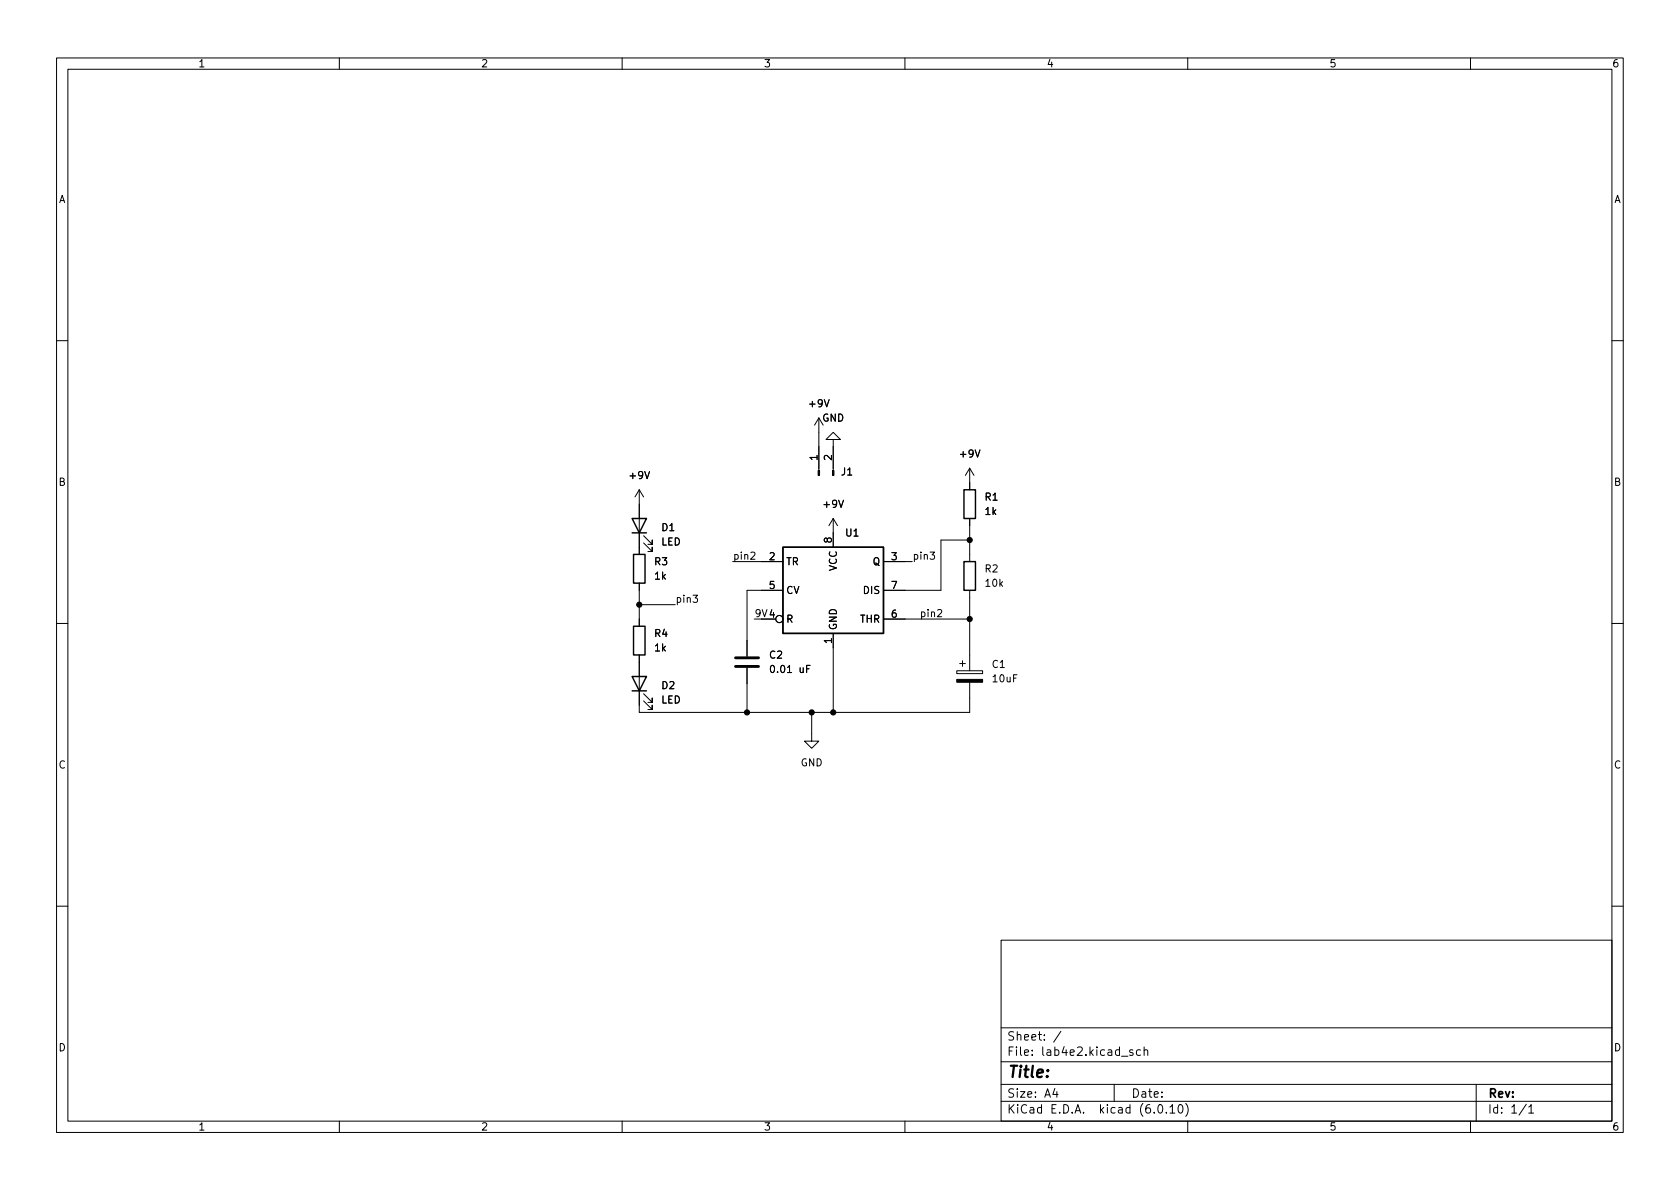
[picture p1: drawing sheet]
<svg xmlns="http://www.w3.org/2000/svg" width="297mm" height="210mm" viewBox="0 0 297 210" stroke-linecap="round" stroke-linejoin="round" font-family="sans-serif">
<g fill="none" stroke="#000" stroke-width=".18">
<path d="M10 10.2h277v190.1h-277zM12 12.2h273v186.1h-273zM60 10.2v2M110 10.2v2M160 10.2v2M210 10.2v2M260 10.2v2M10 60.2h2M144.8 73.9v9.3M144.8 73.9l-.8 1.3M144.8 73.9l.7 1.3M147.3 77.7h1.3l-1.3-1.3-1.3 1.3h1.3v5.5"/>
<path d="M285 60.2h2M113 86.6v11.4M113 86.6l-.7 1.3M113 86.6l.8 1.3M113.8 96l1.5 1.5v-.7v.7h-.7M113.8 94.7l1.5 1.6v-.8v.8h-.7M129.5 99.3h8.9M132.8 97.7l.4-.1 .3 .4-.8 .9h.8M147.3 91.7v5.1M147.3 91.7l-.7 1.3M147.3 91.7l.8 1.3M156.2 99.3h5.1"/>
<path d="M164.5 97.6h.7l-.4 .5 .4 .1v.6l-.2 .1-.5-.1M171.4 82.8v3.8M171.4 91.7v7.6M171.4 95.5h-5v8.9h-10.2M171.4 82.8l-.7 1.3M171.4 82.8l.8 1.3M10 110.2h2M113 115.8v10.2h58.4v-5.4M113 103.1v7.6M113 106.9h6.4M122.5 105.2h.8l-.4 .5 .4 .2v.5l-.2 .1-.6-.1M132.1 118.1v7.9"/>
<path d="M138.4 104.4h-6.3v11.7M143.2 117.7h-.6v1.2M147.3 112v14M156.2 109.5h15.2M165.8 107.9l.5-.1 .2 .4-.8 .9h.8M169.2 118.6h4.5v.5h-4.5zM169.7 117.3h1M170.2 116.8v1.1M171.4 104.4v14.2M285 110.2h2M113.8 123.9l1.5 1.6v-.8v.8h-.7M113.8 122.7l1.5 1.5v-.8v.8h-.7"/>
<path d="M143.5 126v5.1h1.3l-1.3 1.2-1.3-1.2h1.3M10 160.2h2M177 166.3h108v32h-108zM285 160.2h2M60 198.3v2M110 198.3v2M160 198.3v2M177 194.8h108M177 191.8h108M177 187.8h108M177 181.8h108M186.5 192.5l-.4 1h1"/>
<path d="M186.9 193v1M187.6 182.4l-1.3 1.9M197 191.8v3M198.3 186.8h1.1M200.3 185.7l-.4-.1-.2 .2 .1 .3 .5 .1v.4h-.6M201.6 185.7l-.4-.1-.3 .3v.4l.2 .3h.5M202.3 185.8l.2-.2 .4 .1v.9M202.3 185.1v1.5M204.9 195.4l.2-.1a.81 .81 0 0 1 .6 .7 .81 .81 0 0 1-.3 .8h-.2a.81 .81 0 0 1-.6-.6 .81 .81 0 0 1 .3-.8zM206.2 196.7v.1M206.9 195.8l.4-.5v1.5M206.9 196.8h.8"/>
<path d="M208.5 195.4l.1-.1a.81 .81 0 0 1 .6 .7 .81 .81 0 0 1-.3 .8h-.1a.81 .81 0 0 1-.6-.6 .81 .81 0 0 1 .3-.8zM209.6 195.1a1.72 1.72 0 0 1 0 2.3M210 198.3v2M260 198.3v2M261 191.8v6.5M269.9 195.3l-1.3 1.9M270.3 195.8l.4-.5v1.5M270.3 196.8h.9"/>
<circle cx="137.8" cy="109.5" r=".63"/>
</g>
<path d="M130 117.9h4.1M130 116.3h4.1" fill="none" stroke="#000" stroke-width=".51"/>
<path d="M111.8 91.7h2.5l-1.3 2.5zM111.8 94.2h2.5M112 98h2v5.1h-2zM138.4 96.8h17.8v15.2h-17.8zM170.4 86.6h2.1v5.1h-2.1zM170.4 99.3h2.1v5.1h-2.1zM111.8 119.6h2.5l-1.3 2.6zM112 110.7h2v5.1h-2zM111.8 122.2h2.5" fill="none" stroke="#000" stroke-width=".25"/>
<g fill="#000" stroke="#000" stroke-width=".18">
<path d="M144.7 83.2h.2v.9h-.2zM147.2 83.2h.2v.9h-.2zM169.2 120.1h4.5v.5h-4.5z"/>
<circle cx="171.4" cy="95.5" r=".46"/>
<circle cx="113" cy="106.9" r=".46"/>
<circle cx="171.4" cy="109.5" r=".46"/>
<circle cx="132.1" cy="126" r=".46"/>
<circle cx="143.5" cy="126" r=".46"/>
<circle cx="147.3" cy="126" r=".46"/>
</g>
<text font-size="2.8" x="178" y="190.6">Title:</text>
<g font-size="2.1">
<text x="178" y="184">Sheet: /</text>
<text x="178" y="186.7">File: lab4e2.kicad_sch</text>
<text x="178" y="196.9">KiCad E.D.A. kicad (6.0.10)</text>
<text x="178" y="194.1">Size: A4</text>
<text x="200" y="194.1">Date:</text>
<text x="263" y="194.1">Rev:</text>
<text x="263" y="196.9">Id: 1/1</text>
</g>
<g font-size="1.8">
<text x="35" y="11.9">1</text>
<text x="85" y="11.9">2</text>
<text x="135" y="11.9">3</text>
<text x="185" y="11.9">4</text>
<text x="235" y="11.9">5</text>
<text x="285" y="11.9">6</text>
<text x="10.3" y="35.9">A</text>
<text x="285.3" y="35.9">A</text>
<text x="143.2" y="72">+9V</text>
<text x="145.4" y="74.5">GND</text>
<text x="144.5" y="81.4" transform="rotate(-90 144.5 81.4)">1</text>
<text x="147.1" y="81.4" transform="rotate(-90 147.1 81.4)">2</text>
<text x="169.9" y="80.9">+9V</text>
<text x="10.3" y="85.9">B</text>
<text x="111.4" y="84.7">+9V</text>
<text x="145.7" y="89.8">+9V</text>
<text x="148.8" y="84.1">J1</text>
<text x="174.2" y="88.5">R1</text>
<text x="285.3" y="85.9">B</text>
<text x="117" y="93.9">D1</text>
<text x="147.1" y="96" transform="rotate(-90 147.1 96)">8</text>
<text x="149.6" y="94.9">U1</text>
<text x="174.2" y="91.1">1k</text>
<text x="115.8" y="99.9">R3</text>
<text x="116.9" y="96.5">LED</text>
<text x="129.5" y="99">pin2</text>
<text x="136" y="99.1">2</text>
<text x="138.9" y="99.9">TR</text>
<text x="148" y="101" transform="rotate(-90 148 101)">VCC</text>
<text x="154.3" y="99.9">Q</text>
<text x="157.6" y="99.1">3</text>
<text x="161.3" y="99">pin3</text>
<text x="174.2" y="101.2">R2</text>
<text x="115.8" y="102.5">1k</text>
<text x="119.4" y="106.6">pin3</text>
<text x="136" y="104.1">5</text>
<text x="138.9" y="105">CV</text>
<text x="152.8" y="105">DIS</text>
<text x="157.6" y="104.1">7</text>
<text x="174.3" y="103.8">10k</text>
<text x="115.8" y="112.6">R4</text>
<text x="133.3" y="109.1">9V 4</text>
<text x="136" y="109.2">4</text>
<text x="138.9" y="110.1">R</text>
<text x="147.1" y="113.8" transform="rotate(-90 147.1 113.8)">1</text>
<text x="148" y="111.5" transform="rotate(-90 148 111.5)">GND</text>
<text x="152.1" y="110.1">THR</text>
<text x="157.6" y="109.2">6</text>
<text x="162.6" y="109.1">pin2</text>
<text x="115.8" y="115.2">1k</text>
<text x="136.1" y="116.5">C2</text>
<text x="136.6" y="119">0.01 uF</text>
<text x="175.4" y="118.1">C1</text>
<text x="116.9" y="124.4">LED</text>
<text x="117" y="121.9">D2</text>
<text x="175.6" y="120.6">10uF</text>
<text x="10.3" y="135.9">C</text>
<text x="141.5" y="135.5">GND</text>
<text x="285.3" y="135.9">C</text>
<text x="10.3" y="185.9">D</text>
<text x="285.3" y="185.9">D</text>
<text x="35" y="199.9">1</text>
<text x="85" y="199.9">2</text>
<text x="135" y="199.9">3</text>
<text x="185" y="199.9">4</text>
<text x="235" y="199.9">5</text>
<text x="285" y="199.9">6</text>
</g>
</svg>
